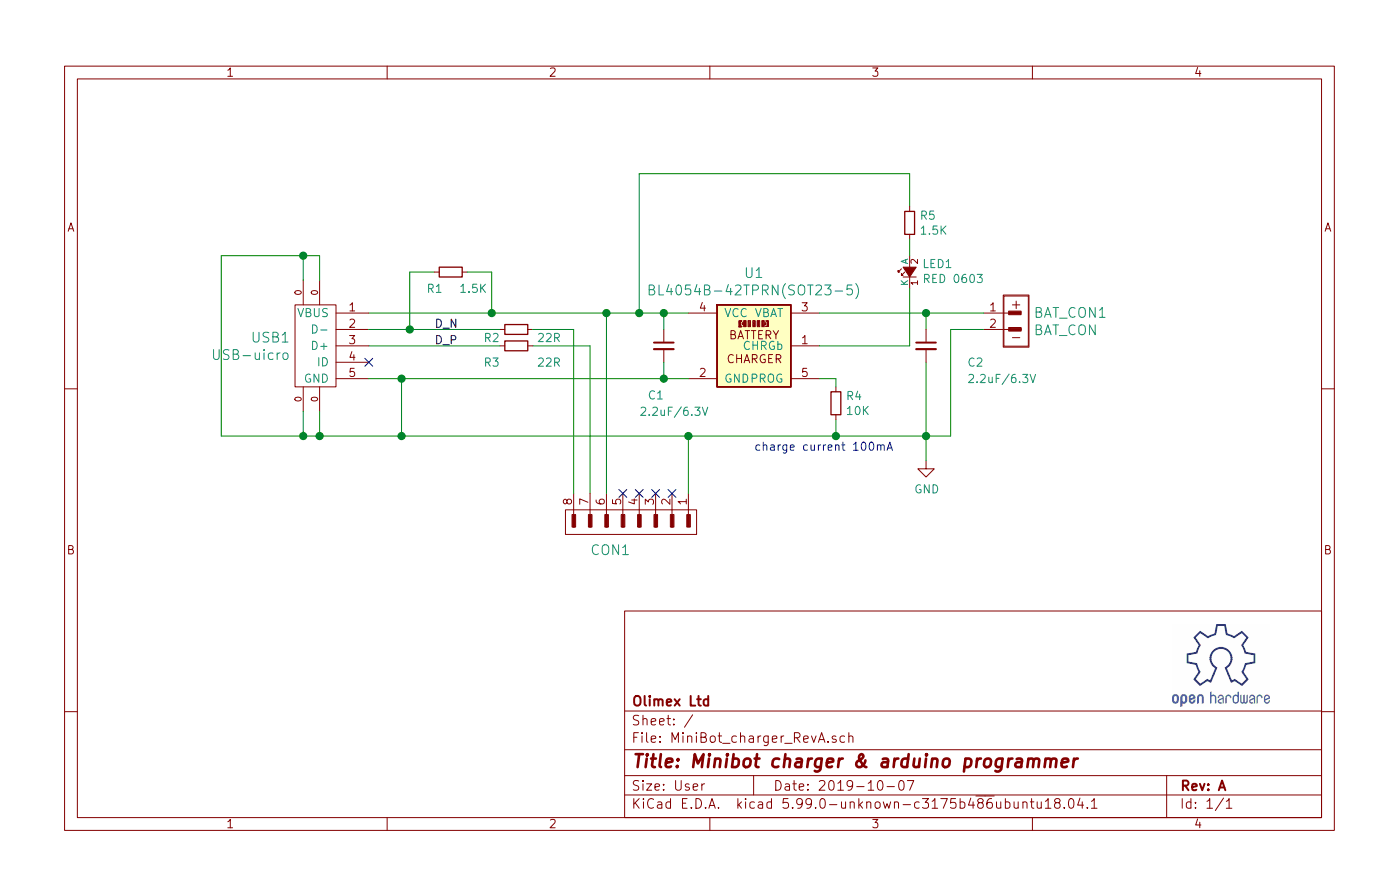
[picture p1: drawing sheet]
EESchema Schematic File Version 5
EELAYER 30 0
EELAYER END
$Descr User 8535 5449
encoding utf-8
Sheet 1 1
Title "Minibot charger & arduino programmer"
Date "2019-10-07"
Rev "A"
Comp "Olimex Ltd"
Comment1 ""
Comment2 ""
Comment3 ""
Comment4 ""
Comment5 ""
Comment6 ""
Comment7 ""
Comment8 ""
Comment9 ""
$EndDescr
$Comp
L MiniBot_charger_RevA:USB-MINI USB1
U 1 1
P 1950 2100
F 0 "USB1" H 2128 2153 60  0000 L CNN
F 1 "USB-uicro" H 2128 2047 60  0000 L CNN
F 2 "OLIMEX_Connectors-FP:USB-MICRO_MISB-SWMM-5B_LF" H 2050 2100 60  0001 C CNN
F 3 "" H 2050 2100 60  0000 C CNN
	1    1950 2100
	-1   0    0    -1  
$EndComp
$Comp
L MiniBot_charger_RevA:R_Small R3
U 1 1
P 3150 2100
F 0 "R3" V 3250 1950 50  0000 C CNN
F 1 "22R" V 3250 2300 50  0000 C CNN
F 2 "OLIMEX_RLC-FP:R_0603_5MIL_DWS" H 3150 2100 60  0001 C CNN
F 3 "" H 3150 2100 60  0000 C CNN
	1    3150 2100
	0    1    1    0   
$EndComp
$Comp
L MiniBot_charger_RevA:R_Small R2
U 1 1
P 3150 2000
F 0 "R2" V 3200 1850 50  0000 C CNN
F 1 "22R" V 3200 2200 50  0000 C CNN
F 2 "OLIMEX_RLC-FP:R_0603_5MIL_DWS" H 3150 2000 60  0001 C CNN
F 3 "" H 3150 2000 60  0000 C CNN
	1    3150 2000
	0    1    1    0   
$EndComp
Wire Wire Line
	2250 2300 2450 2300
Wire Wire Line
	2450 2300 2450 2650
Wire Wire Line
	2450 2650 1950 2650
Wire Wire Line
	1350 2650 1350 1550
Wire Wire Line
	1350 1550 1850 1550
Wire Wire Line
	1950 1550 1950 1700
Wire Wire Line
	1850 1550 1850 1700
Connection ~ 1850 1550
Wire Wire Line
	1850 1550 1950 1550
Wire Wire Line
	1850 2500 1850 2650
Connection ~ 1850 2650
Wire Wire Line
	1850 2650 1350 2650
Wire Wire Line
	1950 2500 1950 2650
Connection ~ 1950 2650
Wire Wire Line
	1950 2650 1850 2650
NoConn ~ 2250 2200
$Comp
L MiniBot_charger_RevA:BL4054B-42TPRN(SOT23-5) U1
U 1 1
P 4600 2100
F 0 "U1" H 4600 2547 60  0000 C CNN
F 1 "BL4054B-42TPRN(SOT23-5)" H 4600 2441 60  0000 C CNN
F 2 "OLIMEX_IC-FP:SOT-23-5" H 4600 2100 60  0001 C CNN
F 3 "" H 4600 2100 60  0001 C CNN
	1    4600 2100
	1    0    0    -1  
$EndComp
Wire Wire Line
	2450 2300 4050 2300
Connection ~ 2450 2300
$Comp
L MiniBot_charger_RevA:R_Small R4
U 1 1
P 5100 2450
F 0 "R4" H 5159 2496 50  0000 L CNN
F 1 "10K" H 5159 2405 50  0000 L CNN
F 2 "OLIMEX_RLC-FP:R_0603_5MIL_DWS" H 5100 2450 60  0001 C CNN
F 3 "" H 5100 2450 60  0000 C CNN
	1    5100 2450
	1    0    0    -1  
$EndComp
Wire Wire Line
	5000 2300 5100 2300
Wire Wire Line
	5100 2300 5100 2350
Wire Wire Line
	5100 2550 5100 2650
Wire Wire Line
	3600 2100 3250 2100
Wire Wire Line
	3050 2000 2500 2000
Wire Wire Line
	2250 2100 3050 2100
Wire Wire Line
	3600 2100 3600 3000
$Comp
L MiniBot_charger_RevA:CON8 CON1
U 1 1
P 3900 3100
F 0 "CON1" V 3650 2800 60  0000 L CNN
F 1 "CON8" V 3829 3288 60  0001 L CNN
F 2 "OLIMEX_Connectors-FP:SIP8_SMD" H 3825 3150 60  0001 C CNN
F 3 "" H 3825 3150 60  0000 C CNN
	1    3900 3100
	0    1    -1   0   
$EndComp
Connection ~ 2450 2650
$Comp
L MiniBot_charger_RevA:BAT_CON BAT_CON1
U 1 1
P 6200 1950
F 0 "BAT_CON1" H 6305 2004 60  0000 L CNN
F 1 "BAT_CON" H 6305 1898 60  0000 L CNN
F 2 "OLIMEX_Connectors-FP:LIPO_BAT_VERTICAL_DW02S" H 6200 1950 60  0001 C CNN
F 3 "" H 6200 1950 60  0000 C CNN
	1    6200 1950
	1    0    0    -1  
$EndComp
Wire Wire Line
	5000 1900 5650 1900
Wire Wire Line
	6000 2000 5800 2000
Wire Wire Line
	5800 2000 5800 2650
Wire Wire Line
	5800 2650 5650 2650
Connection ~ 5100 2650
Wire Wire Line
	3900 1900 3900 1050
Wire Wire Line
	3900 1050 5550 1050
Connection ~ 3900 1900
Wire Wire Line
	3900 1900 4050 1900
Wire Wire Line
	5550 1050 5550 1250
$Comp
L MiniBot_charger_RevA:R_Small R5
U 1 1
P 5550 1350
F 0 "R5" H 5609 1396 50  0000 L CNN
F 1 "1.5K" H 5609 1305 50  0000 L CNN
F 2 "OLIMEX_RLC-FP:R_0603_5MIL_DWS" H 5550 1350 60  0001 C CNN
F 3 "" H 5550 1350 60  0000 C CNN
	1    5550 1350
	1    0    0    -1  
$EndComp
$Comp
L MiniBot_charger_RevA:LED_Small LED1
U 1 1
P 5550 1650
F 0 "LED1" V 5596 1574 50  0000 R CNN
F 1 "RED 0603" V 5505 1574 50  0000 R CNN
F 2 "OLIMEX_LEDs-FP:LED_0603_KA" V 5550 1650 60  0001 C CNN
F 3 "" V 5550 1650 60  0000 C CNN
	1    5550 1650
	0    -1   -1   0   
$EndComp
Wire Wire Line
	5550 1450 5550 1550
Wire Wire Line
	5550 1750 5550 2100
Wire Wire Line
	5550 2100 5000 2100
Wire Wire Line
	2250 1900 3000 1900
$Comp
L MiniBot_charger_RevA:R_Small R1
U 1 1
P 2750 1650
F 0 "R1" V 2850 1500 50  0000 L CNN
F 1 "1.5K" V 2850 1700 50  0000 L CNN
F 2 "OLIMEX_RLC-FP:R_0603_5MIL_DWS" H 2750 1650 60  0001 C CNN
F 3 "" H 2750 1650 60  0000 C CNN
	1    2750 1650
	0    1    1    0   
$EndComp
Wire Wire Line
	2650 1650 2500 1650
Wire Wire Line
	2500 1650 2500 2000
Connection ~ 2500 2000
Wire Wire Line
	2500 2000 2250 2000
Wire Wire Line
	2850 1650 3000 1650
Wire Wire Line
	3000 1650 3000 1900
Connection ~ 3000 1900
Wire Wire Line
	2450 2650 4200 2650
Wire Wire Line
	4200 3000 4200 2650
Connection ~ 4200 2650
Wire Wire Line
	4200 2650 5100 2650
Wire Wire Line
	5650 2000 5650 1900
Connection ~ 5650 1900
Wire Wire Line
	5650 1900 6000 1900
Wire Wire Line
	5650 2200 5650 2650
Connection ~ 5650 2650
Wire Wire Line
	5650 2650 5100 2650
Wire Wire Line
	3000 1900 3700 1900
Wire Wire Line
	3250 2000 3500 2000
Wire Wire Line
	3500 2000 3500 3000
Wire Wire Line
	3700 3000 3700 1900
Connection ~ 3700 1900
Wire Wire Line
	3700 1900 3900 1900
NoConn ~ 3800 3000
NoConn ~ 3900 3000
NoConn ~ 4000 3000
NoConn ~ 4100 3000
$Comp
L MiniBot_charger_RevA:C_Small C1
U 1 1
P 4050 2100
F 0 "C1" H 3950 1800 50  0000 L CNN
F 1 "2.2uF/6.3V" H 3900 1700 50  0000 L CNN
F 2 "OLIMEX_RLC-FP:C_0603_5MIL_DWS" H 4050 2100 60  0001 C CNN
F 3 "" H 4050 2100 60  0000 C CNN
	1    4050 2100
	1    0    0    -1  
$EndComp
Wire Wire Line
	4050 2000 4050 1900
Connection ~ 4050 1900
Wire Wire Line
	4050 1900 4200 1900
Wire Wire Line
	4050 2200 4050 2300
Connection ~ 4050 2300
Wire Wire Line
	4050 2300 4200 2300
Text Notes 4600 2750 0    50   ~ 0
charge current 100mA
$Comp
L MiniBot_charger_RevA:C_Small C2
U 1 1
P 5650 2100
F 0 "C2" H 5900 2000 50  0000 L CNN
F 1 "2.2uF/6.3V" H 5900 1900 50  0000 L CNN
F 2 "OLIMEX_RLC-FP:C_0603_5MIL_DWS" H 5650 2100 60  0001 C CNN
F 3 "" H 5650 2100 60  0000 C CNN
	1    5650 2100
	1    0    0    -1  
$EndComp
Text Label 2650 2000 0    50   ~ 0
D_N
Text Label 2650 2100 0    50   ~ 0
D_P
$Comp
L MiniBot_charger_RevA:GND #PWR?
U 1 1
P 5650 2800
F 0 "#PWR?" H 5650 2550 50  0001 C CNN
F 1 "GND" H 5655 2627 50  0000 C CNN
F 2 "" H 5650 2800 60  0000 C CNN
F 3 "" H 5650 2800 60  0000 C CNN
	1    5650 2800
	1    0    0    -1  
$EndComp
Wire Wire Line
	5650 2800 5650 2650
$EndSCHEMATC
